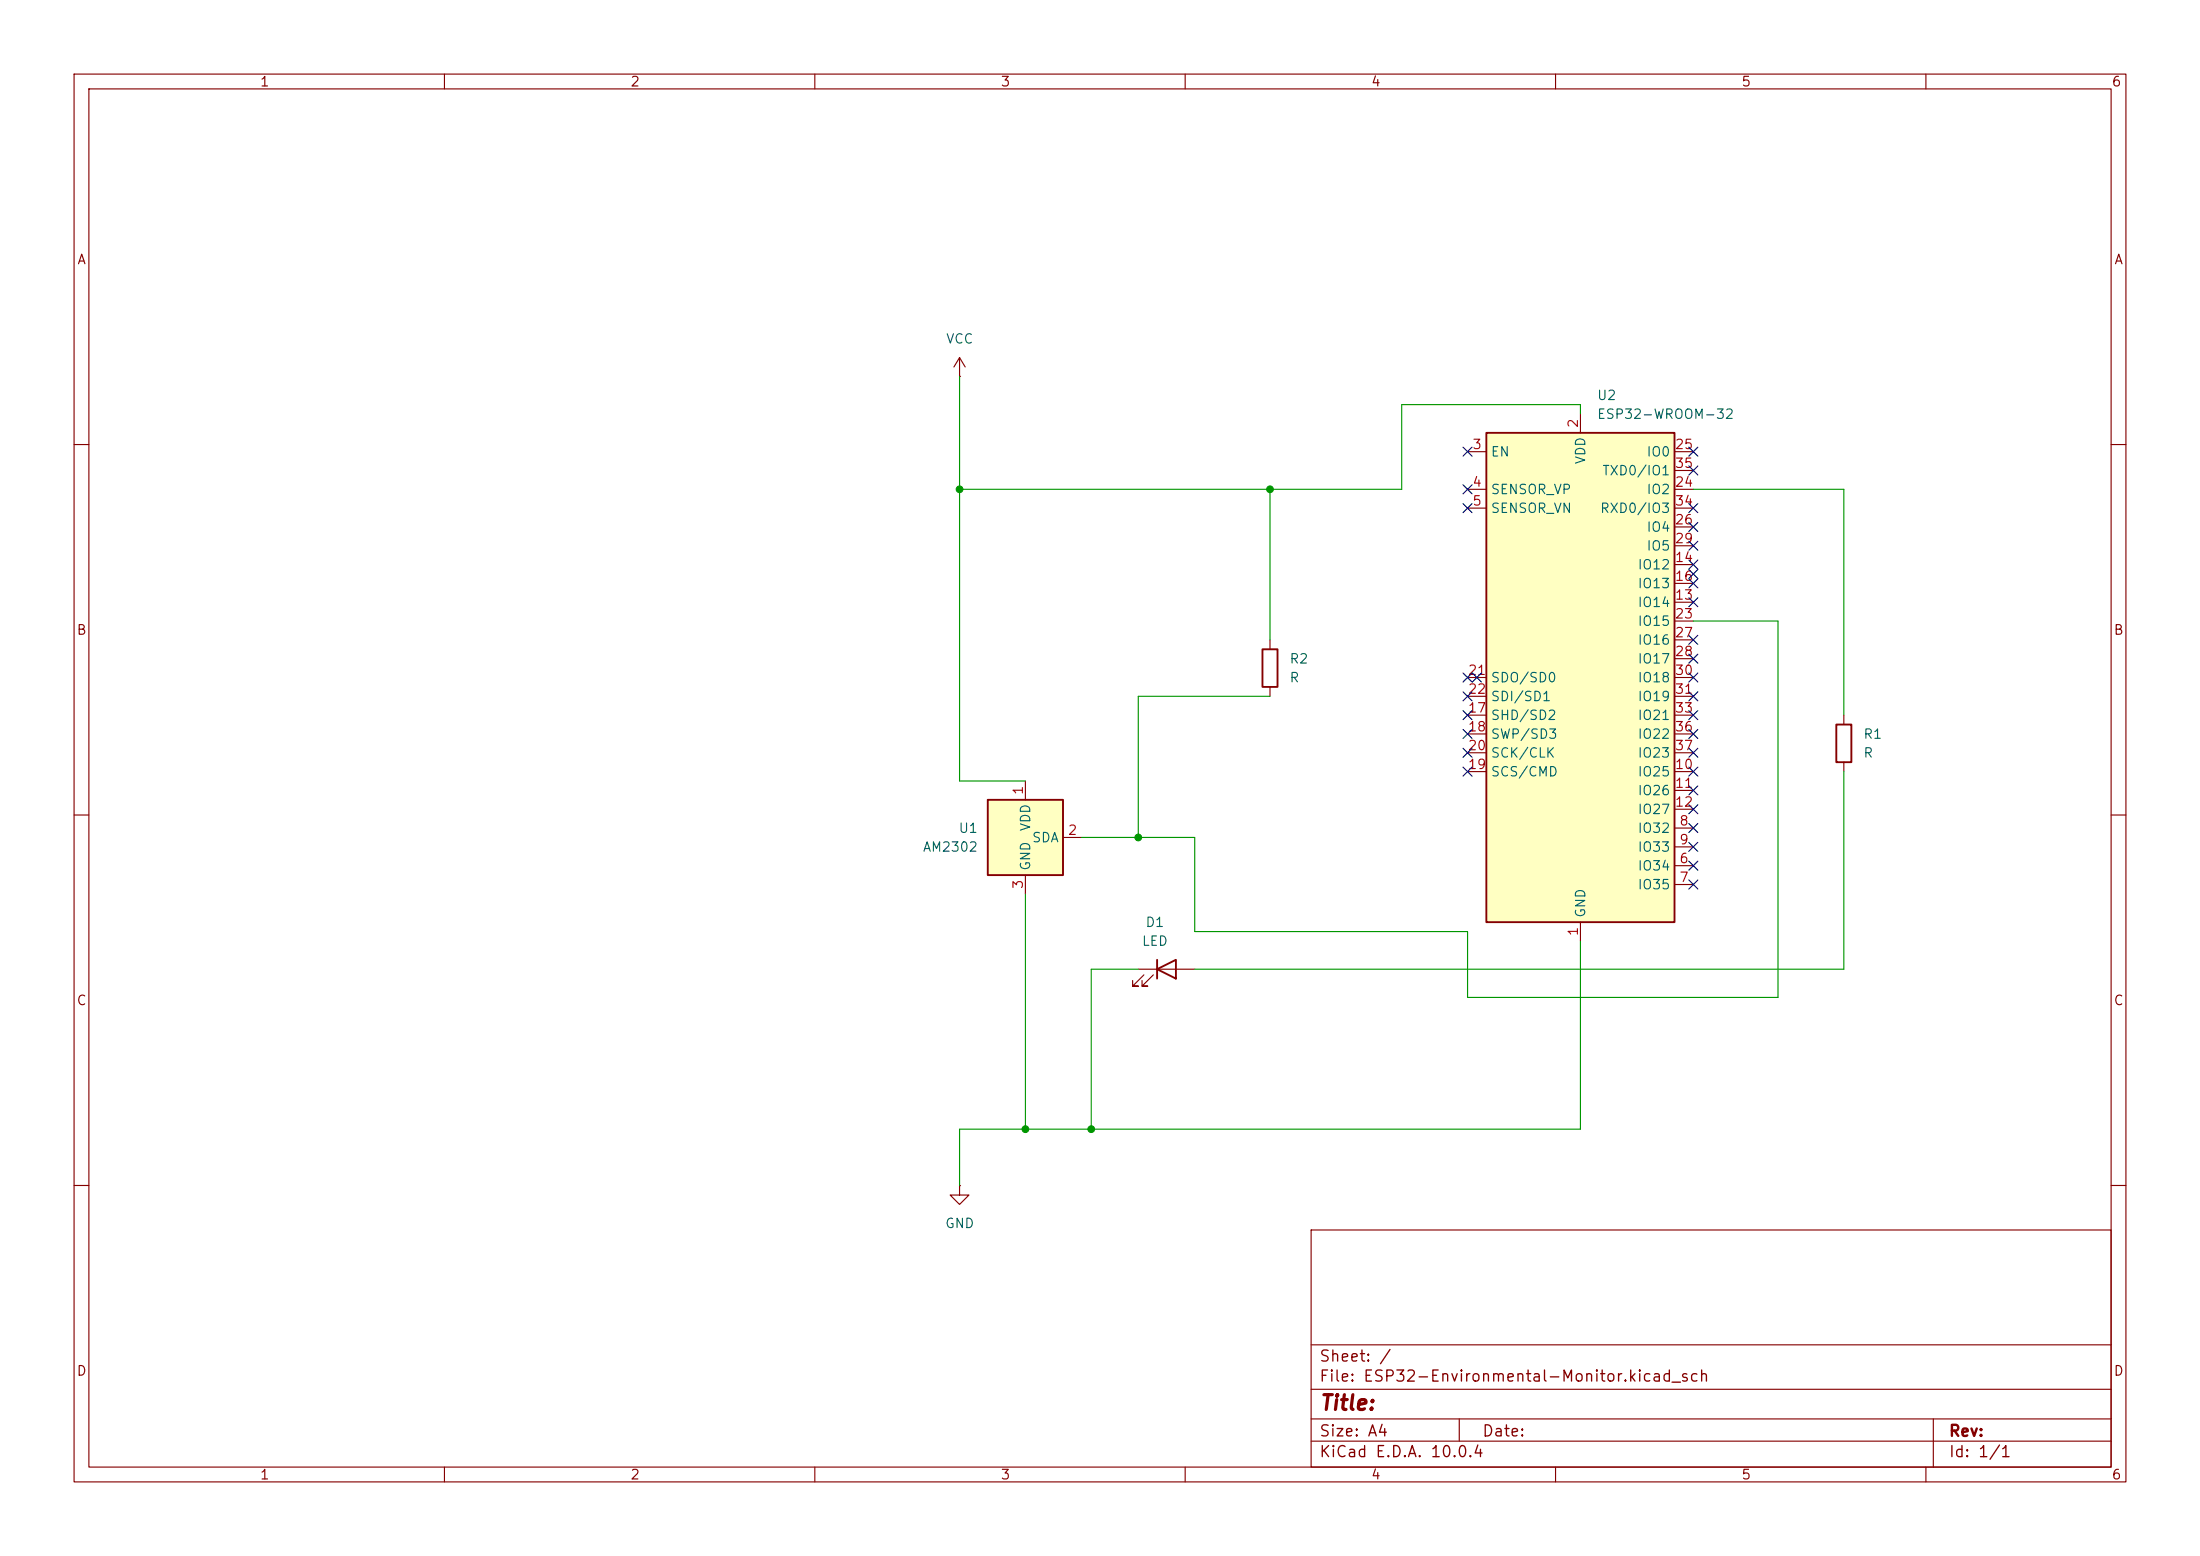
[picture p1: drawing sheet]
(kicad_sch
 (version 20260306)
 (generator "eeschema")
 (generator_version "10.0")
 (paper "A4")
 (lib_symbols
  (symbol "Device:LED"
   (pin_numbers (hide yes))
   (pin_names
    (offset 1.016) (hide yes)) (exclude_from_sim no) (in_bom yes) (on_board yes)
   (in_pos_files yes)
   (duplicate_pin_numbers_are_jumpers no)
   (property "Reference" "D" (at 0 2.54 0) (show_name no) (do_not_autoplace no) (effects (font (size 1.27 1.27))))
   (property "Value" "LED" (at 0 -2.54 0) (show_name no) (do_not_autoplace no) (effects (font (size 1.27 1.27))))
   (property "Footprint" "" (at 0 0 0) (show_name no) (do_not_autoplace no) (hide yes) (effects (font (size 1.27 1.27))))
   (property "Datasheet" "" (at 0 0 0) (show_name no) (do_not_autoplace no) (hide yes) (effects (font (size 1.27 1.27))))
   (property "Description" "Light emitting diode" (at 0 0 0) (show_name no) (do_not_autoplace no) (hide yes) (effects (font (size 1.27 1.27))))
   (property "Sim.Pins" "1=K 2=A" (at 0 0 0) (show_name no) (do_not_autoplace no) (hide yes) (effects (font (size 1.27 1.27))))
   (symbol "LED_0_1"
    (polyline (pts (xy -3.048 -0.762) (xy -4.572 -2.286) (xy -3.81 -2.286) (xy -4.572 -2.286) (xy -4.572 -1.524)) (stroke (width 0) (type default)) (fill (type none)))
    (polyline (pts (xy -1.778 -0.762) (xy -3.302 -2.286) (xy -2.54 -2.286) (xy -3.302 -2.286) (xy -3.302 -1.524)) (stroke (width 0) (type default)) (fill (type none)))
    (polyline (pts (xy -1.27 0) (xy 1.27 0)) (stroke (width 0) (type default)) (fill (type none)))
    (polyline (pts (xy -1.27 -1.27) (xy -1.27 1.27)) (stroke (width 0.254) (type default)) (fill (type none)))
    (polyline (pts (xy 1.27 -1.27) (xy 1.27 1.27) (xy -1.27 0) (xy 1.27 -1.27)) (stroke (width 0.254) (type default)) (fill (type none))))
   (symbol "LED_1_1"
    (pin passive line (at -3.81 0 0) (length 2.54) (name "K" (effects (font (size 1.27 1.27)))) (number "1" (effects (font (size 1.27 1.27)))))
    (pin passive line (at 3.81 0 180) (length 2.54) (name "A" (effects (font (size 1.27 1.27)))) (number "2" (effects (font (size 1.27 1.27))))))
   (embedded_fonts no))
  (symbol "Device:R"
   (pin_numbers (hide yes))
   (pin_names
    (offset 0)) (exclude_from_sim no) (in_bom yes) (on_board yes)
   (in_pos_files yes)
   (duplicate_pin_numbers_are_jumpers no)
   (property "Reference" "R" (at 2.032 0 90) (show_name no) (do_not_autoplace no) (effects (font (size 1.27 1.27))))
   (property "Value" "R" (at 0 0 90) (show_name no) (do_not_autoplace no) (effects (font (size 1.27 1.27))))
   (property "Footprint" "" (at -1.778 0 90) (show_name no) (do_not_autoplace no) (hide yes) (effects (font (size 1.27 1.27))))
   (property "Datasheet" "" (at 0 0 0) (show_name no) (do_not_autoplace no) (hide yes) (effects (font (size 1.27 1.27))))
   (property "Description" "Resistor" (at 0 0 0) (show_name no) (do_not_autoplace no) (hide yes) (effects (font (size 1.27 1.27))))
   (symbol "R_0_1"
    (rectangle (start -1.016 -2.54) (end 1.016 2.54) (stroke (width 0.254) (type default)) (fill (type none))))
   (symbol "R_1_1"
    (pin passive line (at 0 3.81 270) (length 1.27) (name "" (effects (font (size 1.27 1.27)))) (number "1" (effects (font (size 1.27 1.27)))))
    (pin passive line (at 0 -3.81 90) (length 1.27) (name "" (effects (font (size 1.27 1.27)))) (number "2" (effects (font (size 1.27 1.27))))))
   (embedded_fonts no))
  (symbol "RF_Module:ESP32-WROOM-32" (exclude_from_sim no) (in_bom yes) (on_board yes)
   (in_pos_files yes)
   (duplicate_pin_numbers_are_jumpers no)
   (property "Reference" "U" (at -12.7 34.29 0) (show_name no) (do_not_autoplace no) (effects (font (size 1.27 1.27)) (justify left)))
   (property "Value" "ESP32-WROOM-32" (at 1.27 34.29 0) (show_name no) (do_not_autoplace no) (effects (font (size 1.27 1.27)) (justify left)))
   (property "Footprint" "RF_Module:ESP32-WROOM-32" (at 0 -38.1 0) (show_name no) (do_not_autoplace no) (hide yes) (effects (font (size 1.27 1.27))))
   (property "Datasheet" "https://www.espressif.com/sites/default/files/documentation/esp32-wroom-32_datasheet_en.pdf" (at -7.62 1.27 0) (show_name no) (do_not_autoplace no) (hide yes) (effects (font (size 1.27 1.27))))
   (property "Description" "RF Module, ESP32-D0WDQ6 SoC, Wi-Fi 802.11b/g/n, Bluetooth, BLE, 32-bit, 2.7-3.6V, onboard antenna, SMD" (at 0 0 0) (show_name no) (do_not_autoplace no) (hide yes) (effects (font (size 1.27 1.27))))
   (symbol "ESP32-WROOM-32_0_1"
    (rectangle (start -12.7 33.02) (end 12.7 -33.02) (stroke (width 0.254) (type default)) (fill (type background))))
   (symbol "ESP32-WROOM-32_1_1"
    (pin power_in line (at 0 -35.56 90) (length 2.54) (name "GND" (effects (font (size 1.27 1.27)))) (number "1" (effects (font (size 1.27 1.27)))))
    (pin power_in line (at 0 35.56 270) (length 2.54) (name "VDD" (effects (font (size 1.27 1.27)))) (number "2" (effects (font (size 1.27 1.27)))))
    (pin input line (at -15.24 30.48 0) (length 2.54) (name "EN" (effects (font (size 1.27 1.27)))) (number "3" (effects (font (size 1.27 1.27)))))
    (pin input line (at -15.24 25.4 0) (length 2.54) (name "SENSOR_VP" (effects (font (size 1.27 1.27)))) (number "4" (effects (font (size 1.27 1.27)))))
    (pin input line (at -15.24 22.86 0) (length 2.54) (name "SENSOR_VN" (effects (font (size 1.27 1.27)))) (number "5" (effects (font (size 1.27 1.27)))))
    (pin input line (at 15.24 -25.4 180) (length 2.54) (name "IO34" (effects (font (size 1.27 1.27)))) (number "6" (effects (font (size 1.27 1.27)))))
    (pin input line (at 15.24 -27.94 180) (length 2.54) (name "IO35" (effects (font (size 1.27 1.27)))) (number "7" (effects (font (size 1.27 1.27)))))
    (pin bidirectional line (at 15.24 -20.32 180) (length 2.54) (name "IO32" (effects (font (size 1.27 1.27)))) (number "8" (effects (font (size 1.27 1.27)))))
    (pin bidirectional line (at 15.24 -22.86 180) (length 2.54) (name "IO33" (effects (font (size 1.27 1.27)))) (number "9" (effects (font (size 1.27 1.27)))))
    (pin bidirectional line (at 15.24 -12.7 180) (length 2.54) (name "IO25" (effects (font (size 1.27 1.27)))) (number "10" (effects (font (size 1.27 1.27)))))
    (pin bidirectional line (at 15.24 -15.24 180) (length 2.54) (name "IO26" (effects (font (size 1.27 1.27)))) (number "11" (effects (font (size 1.27 1.27)))))
    (pin bidirectional line (at 15.24 -17.78 180) (length 2.54) (name "IO27" (effects (font (size 1.27 1.27)))) (number "12" (effects (font (size 1.27 1.27)))))
    (pin bidirectional line (at 15.24 10.16 180) (length 2.54) (name "IO14" (effects (font (size 1.27 1.27)))) (number "13" (effects (font (size 1.27 1.27)))))
    (pin bidirectional line (at 15.24 15.24 180) (length 2.54) (name "IO12" (effects (font (size 1.27 1.27)))) (number "14" (effects (font (size 1.27 1.27)))))
    (pin passive line (at 0 -35.56 90) (length 2.54) (hide yes) (name "GND" (effects (font (size 1.27 1.27)))) (number "15" (effects (font (size 1.27 1.27)))))
    (pin bidirectional line (at 15.24 12.7 180) (length 2.54) (name "IO13" (effects (font (size 1.27 1.27)))) (number "16" (effects (font (size 1.27 1.27)))))
    (pin bidirectional line (at -15.24 -5.08 0) (length 2.54) (name "SHD/SD2" (effects (font (size 1.27 1.27)))) (number "17" (effects (font (size 1.27 1.27)))))
    (pin bidirectional line (at -15.24 -7.62 0) (length 2.54) (name "SWP/SD3" (effects (font (size 1.27 1.27)))) (number "18" (effects (font (size 1.27 1.27)))))
    (pin bidirectional line (at -15.24 -12.7 0) (length 2.54) (name "SCS/CMD" (effects (font (size 1.27 1.27)))) (number "19" (effects (font (size 1.27 1.27)))))
    (pin bidirectional line (at -15.24 -10.16 0) (length 2.54) (name "SCK/CLK" (effects (font (size 1.27 1.27)))) (number "20" (effects (font (size 1.27 1.27)))))
    (pin bidirectional line (at -15.24 0 0) (length 2.54) (name "SDO/SD0" (effects (font (size 1.27 1.27)))) (number "21" (effects (font (size 1.27 1.27)))))
    (pin bidirectional line (at -15.24 -2.54 0) (length 2.54) (name "SDI/SD1" (effects (font (size 1.27 1.27)))) (number "22" (effects (font (size 1.27 1.27)))))
    (pin bidirectional line (at 15.24 7.62 180) (length 2.54) (name "IO15" (effects (font (size 1.27 1.27)))) (number "23" (effects (font (size 1.27 1.27)))))
    (pin bidirectional line (at 15.24 25.4 180) (length 2.54) (name "IO2" (effects (font (size 1.27 1.27)))) (number "24" (effects (font (size 1.27 1.27)))))
    (pin bidirectional line (at 15.24 30.48 180) (length 2.54) (name "IO0" (effects (font (size 1.27 1.27)))) (number "25" (effects (font (size 1.27 1.27)))))
    (pin bidirectional line (at 15.24 20.32 180) (length 2.54) (name "IO4" (effects (font (size 1.27 1.27)))) (number "26" (effects (font (size 1.27 1.27)))))
    (pin bidirectional line (at 15.24 5.08 180) (length 2.54) (name "IO16" (effects (font (size 1.27 1.27)))) (number "27" (effects (font (size 1.27 1.27)))))
    (pin bidirectional line (at 15.24 2.54 180) (length 2.54) (name "IO17" (effects (font (size 1.27 1.27)))) (number "28" (effects (font (size 1.27 1.27)))))
    (pin bidirectional line (at 15.24 17.78 180) (length 2.54) (name "IO5" (effects (font (size 1.27 1.27)))) (number "29" (effects (font (size 1.27 1.27)))))
    (pin bidirectional line (at 15.24 0 180) (length 2.54) (name "IO18" (effects (font (size 1.27 1.27)))) (number "30" (effects (font (size 1.27 1.27)))))
    (pin bidirectional line (at 15.24 -2.54 180) (length 2.54) (name "IO19" (effects (font (size 1.27 1.27)))) (number "31" (effects (font (size 1.27 1.27)))))
    (pin no_connect line (at -12.7 -27.94 0) (length 2.54) (hide yes) (name "NC" (effects (font (size 1.27 1.27)))) (number "32" (effects (font (size 1.27 1.27)))))
    (pin bidirectional line (at 15.24 -5.08 180) (length 2.54) (name "IO21" (effects (font (size 1.27 1.27)))) (number "33" (effects (font (size 1.27 1.27)))))
    (pin bidirectional line (at 15.24 22.86 180) (length 2.54) (name "RXD0/IO3" (effects (font (size 1.27 1.27)))) (number "34" (effects (font (size 1.27 1.27)))))
    (pin bidirectional line (at 15.24 27.94 180) (length 2.54) (name "TXD0/IO1" (effects (font (size 1.27 1.27)))) (number "35" (effects (font (size 1.27 1.27)))))
    (pin bidirectional line (at 15.24 -7.62 180) (length 2.54) (name "IO22" (effects (font (size 1.27 1.27)))) (number "36" (effects (font (size 1.27 1.27)))))
    (pin bidirectional line (at 15.24 -10.16 180) (length 2.54) (name "IO23" (effects (font (size 1.27 1.27)))) (number "37" (effects (font (size 1.27 1.27)))))
    (pin passive line (at 0 -35.56 90) (length 2.54) (hide yes) (name "GND" (effects (font (size 1.27 1.27)))) (number "38" (effects (font (size 1.27 1.27)))))
    (pin passive line (at 0 -35.56 90) (length 2.54) (hide yes) (name "GND" (effects (font (size 1.27 1.27)))) (number "39" (effects (font (size 1.27 1.27))))))
   (embedded_fonts no))
  (symbol "Sensor:AM2302" (exclude_from_sim no) (in_bom yes) (on_board yes)
   (in_pos_files yes)
   (duplicate_pin_numbers_are_jumpers no)
   (property "Reference" "U" (at -3.81 6.35 0) (show_name no) (do_not_autoplace no) (effects (font (size 1.27 1.27))))
   (property "Value" "AM2302" (at 3.81 6.35 0) (show_name no) (do_not_autoplace no) (effects (font (size 1.27 1.27))))
   (property "Footprint" "Sensor:ASAIR_AM2302_P2.54mm_Vertical" (at 0 -10.16 0) (show_name no) (do_not_autoplace no) (hide yes) (effects (font (size 1.27 1.27))))
   (property "Datasheet" "http://akizukidenshi.com/download/ds/aosong/AM2302.pdf" (at 3.81 6.35 0) (show_name no) (do_not_autoplace no) (hide yes) (effects (font (size 1.27 1.27))))
   (property "Description" "3.3 to 5.0V, Temperature and humidity module,  DHT22, AM2302" (at 0 0 0) (show_name no) (do_not_autoplace no) (hide yes) (effects (font (size 1.27 1.27))))
   (symbol "AM2302_0_1"
    (rectangle (start -5.08 5.08) (end 5.08 -5.08) (stroke (width 0.254) (type default)) (fill (type background))))
   (symbol "AM2302_1_1"
    (pin power_in line (at 0 7.62 270) (length 2.54) (name "VDD" (effects (font (size 1.27 1.27)))) (number "1" (effects (font (size 1.27 1.27)))))
    (pin bidirectional line (at 7.62 0 180) (length 2.54) (name "SDA" (effects (font (size 1.27 1.27)))) (number "2" (effects (font (size 1.27 1.27)))))
    (pin power_in line (at 0 -7.62 90) (length 2.54) (name "GND" (effects (font (size 1.27 1.27)))) (number "3" (effects (font (size 1.27 1.27)))))
    (pin passive line (at 0 -7.62 90) (length 2.54) (hide yes) (name "GND" (effects (font (size 1.27 1.27)))) (number "4" (effects (font (size 1.27 1.27))))))
   (embedded_fonts no))
  (symbol "power:GND"
   (power global)
   (pin_numbers (hide yes))
   (pin_names
    (offset 0) (hide yes)) (exclude_from_sim no) (in_bom yes) (on_board yes)
   (in_pos_files yes)
   (duplicate_pin_numbers_are_jumpers no)
   (property "Reference" "#PWR" (at 0 -6.35 0) (show_name no) (do_not_autoplace no) (hide yes) (effects (font (size 1.27 1.27))))
   (property "Value" "GND" (at 0 -3.81 0) (show_name no) (do_not_autoplace no) (effects (font (size 1.27 1.27))))
   (property "Footprint" "" (at 0 0 0) (show_name no) (do_not_autoplace no) (hide yes) (effects (font (size 1.27 1.27))))
   (property "Datasheet" "" (at 0 0 0) (show_name no) (do_not_autoplace no) (hide yes) (effects (font (size 1.27 1.27))))
   (property "Description" "Power symbol creates a global label with name \"GND\" , ground" (at 0 0 0) (show_name no) (do_not_autoplace no) (hide yes) (effects (font (size 1.27 1.27))))
   (symbol "GND_0_1"
    (polyline (pts (xy 0 0) (xy 0 -1.27) (xy 1.27 -1.27) (xy 0 -2.54) (xy -1.27 -1.27) (xy 0 -1.27)) (stroke (width 0) (type default)) (fill (type none))))
   (symbol "GND_1_1"
    (pin power_in line (at 0 0 270) (length 0) (name "" (effects (font (size 1.27 1.27)))) (number "1" (effects (font (size 1.27 1.27))))))
   (embedded_fonts no))
  (symbol "power:VCC"
   (power global)
   (pin_numbers (hide yes))
   (pin_names
    (offset 0) (hide yes)) (exclude_from_sim no) (in_bom yes) (on_board yes)
   (in_pos_files yes)
   (duplicate_pin_numbers_are_jumpers no)
   (property "Reference" "#PWR" (at 0 -3.81 0) (show_name no) (do_not_autoplace no) (hide yes) (effects (font (size 1.27 1.27))))
   (property "Value" "VCC" (at 0 3.556 0) (show_name no) (do_not_autoplace no) (effects (font (size 1.27 1.27))))
   (property "Footprint" "" (at 0 0 0) (show_name no) (do_not_autoplace no) (hide yes) (effects (font (size 1.27 1.27))))
   (property "Datasheet" "" (at 0 0 0) (show_name no) (do_not_autoplace no) (hide yes) (effects (font (size 1.27 1.27))))
   (property "Description" "Power symbol creates a global label with name \"VCC\"" (at 0 0 0) (show_name no) (do_not_autoplace no) (hide yes) (effects (font (size 1.27 1.27))))
   (symbol "VCC_0_1"
    (polyline (pts (xy -0.762 1.27) (xy 0 2.54)) (stroke (width 0) (type default)) (fill (type none)))
    (polyline (pts (xy 0 2.54) (xy 0.762 1.27)) (stroke (width 0) (type default)) (fill (type none)))
    (polyline (pts (xy 0 0) (xy 0 2.54)) (stroke (width 0) (type default)) (fill (type none))))
   (symbol "VCC_1_1"
    (pin power_in line (at 0 0 90) (length 0) (name "" (effects (font (size 1.27 1.27)))) (number "1" (effects (font (size 1.27 1.27))))))
   (embedded_fonts no)))
 (junction
  (at 153.67 113.03)
  (diameter 0)
  (color 0 0 0 0))
 (junction
  (at 147.32 152.4)
  (diameter 0)
  (color 0 0 0 0))
 (junction
  (at 129.54 66.04)
  (diameter 0)
  (color 0 0 0 0))
 (junction
  (at 171.45 66.04)
  (diameter 0)
  (color 0 0 0 0))
 (junction
  (at 138.43 152.4)
  (diameter 0)
  (color 0 0 0 0))
 (no_connect
  (at 228.6 71.12))
 (no_connect
  (at 228.6 101.6))
 (no_connect
  (at 198.12 93.98))
 (no_connect
  (at 228.6 111.76))
 (no_connect
  (at 228.6 114.3))
 (no_connect
  (at 228.6 119.38))
 (no_connect
  (at 228.6 81.28))
 (no_connect
  (at 198.12 99.06))
 (no_connect
  (at 228.6 68.58))
 (no_connect
  (at 228.6 77.47))
 (no_connect
  (at 228.6 76.2))
 (no_connect
  (at 228.6 106.68))
 (no_connect
  (at 198.12 96.52))
 (no_connect
  (at 198.12 60.96))
 (no_connect
  (at 228.6 88.9))
 (no_connect
  (at 228.6 104.14))
 (no_connect
  (at 228.6 60.96))
 (no_connect
  (at 198.12 91.44))
 (no_connect
  (at 198.12 66.04))
 (no_connect
  (at 228.6 63.5))
 (no_connect
  (at 199.39 91.44))
 (no_connect
  (at 228.6 86.36))
 (no_connect
  (at 228.6 109.22))
 (no_connect
  (at 228.6 93.98))
 (no_connect
  (at 198.12 101.6))
 (no_connect
  (at 228.6 91.44))
 (no_connect
  (at 198.12 104.14))
 (no_connect
  (at 228.6 116.84))
 (no_connect
  (at 198.12 68.58))
 (no_connect
  (at 228.6 96.52))
 (no_connect
  (at 228.6 73.66))
 (no_connect
  (at 228.6 99.06))
 (no_connect
  (at 228.6 78.74))
 (wire
  (pts (xy 171.45 66.04) (xy 189.23 66.04))
  (stroke (width 0) (type default)))
 (wire
  (pts (xy 248.92 104.14) (xy 248.92 130.81))
  (stroke (width 0) (type default)))
 (wire
  (pts (xy 240.03 134.62) (xy 240.03 83.82))
  (stroke (width 0) (type default)))
 (wire
  (pts (xy 147.32 152.4) (xy 213.36 152.4))
  (stroke (width 0) (type default)))
 (wire
  (pts (xy 189.23 66.04) (xy 189.23 54.61))
  (stroke (width 0) (type default)))
 (wire
  (pts (xy 198.12 125.73) (xy 198.12 134.62))
  (stroke (width 0) (type default)))
 (wire
  (pts (xy 189.23 54.61) (xy 213.36 54.61))
  (stroke (width 0) (type default)))
 (wire
  (pts (xy 129.54 105.41) (xy 129.54 66.04))
  (stroke (width 0) (type default)))
 (wire
  (pts (xy 138.43 105.41) (xy 129.54 105.41))
  (stroke (width 0) (type default)))
 (wire
  (pts (xy 213.36 54.61) (xy 213.36 55.88))
  (stroke (width 0) (type default)))
 (wire
  (pts (xy 153.67 130.81) (xy 147.32 130.81))
  (stroke (width 0) (type default)))
 (wire
  (pts (xy 161.29 130.81) (xy 248.92 130.81))
  (stroke (width 0) (type default)))
 (wire
  (pts (xy 146.05 113.03) (xy 153.67 113.03))
  (stroke (width 0) (type default)))
 (wire
  (pts (xy 129.54 160.02) (xy 129.54 152.4))
  (stroke (width 0) (type default)))
 (wire
  (pts (xy 129.54 66.04) (xy 171.45 66.04))
  (stroke (width 0) (type default)))
 (wire
  (pts (xy 138.43 152.4) (xy 147.32 152.4))
  (stroke (width 0) (type default)))
 (wire
  (pts (xy 153.67 93.98) (xy 153.67 113.03))
  (stroke (width 0) (type default)))
 (wire
  (pts (xy 171.45 93.98) (xy 153.67 93.98))
  (stroke (width 0) (type default)))
 (wire
  (pts (xy 129.54 50.8) (xy 129.54 66.04))
  (stroke (width 0) (type default)))
 (wire
  (pts (xy 161.29 113.03) (xy 161.29 125.73))
  (stroke (width 0) (type default)))
 (wire
  (pts (xy 248.92 66.04) (xy 228.6 66.04))
  (stroke (width 0) (type default)))
 (wire
  (pts (xy 161.29 125.73) (xy 198.12 125.73))
  (stroke (width 0) (type default)))
 (wire
  (pts (xy 240.03 83.82) (xy 228.6 83.82))
  (stroke (width 0) (type default)))
 (wire
  (pts (xy 153.67 113.03) (xy 161.29 113.03))
  (stroke (width 0) (type default)))
 (wire
  (pts (xy 147.32 130.81) (xy 147.32 152.4))
  (stroke (width 0) (type default)))
 (wire
  (pts (xy 198.12 134.62) (xy 240.03 134.62))
  (stroke (width 0) (type default)))
 (wire
  (pts (xy 213.36 152.4) (xy 213.36 127))
  (stroke (width 0) (type default)))
 (wire
  (pts (xy 138.43 120.65) (xy 138.43 152.4))
  (stroke (width 0) (type default)))
 (wire
  (pts (xy 248.92 66.04) (xy 248.92 96.52))
  (stroke (width 0) (type default)))
 (wire
  (pts (xy 171.45 66.04) (xy 171.45 86.36))
  (stroke (width 0) (type default)))
 (wire
  (pts (xy 129.54 152.4) (xy 138.43 152.4))
  (stroke (width 0) (type default)))
 (symbol
  (lib_id "Device:R")
  (at 171.45 90.17 0)
  (unit 1)
  (body_style 1)
  (exclude_from_sim no)
  (in_bom yes)
  (on_board yes)
  (in_pos_files yes)
  (dnp no)
  (fields_autoplaced yes)
  (property "Reference" "R2" (at 173.99 88.8999 0) (show_name no) (do_not_autoplace no) (effects (font (size 1.27 1.27)) (justify left)))
  (property "Value" "R" (at 173.99 91.4399 0) (show_name no) (do_not_autoplace no) (effects (font (size 1.27 1.27)) (justify left)))
  (property "Footprint" "" (at 169.672 90.17 90) (hide yes) (show_name no) (do_not_autoplace no) (effects (font (size 1.27 1.27))))
  (property "Datasheet" "" (at 171.45 90.17 0) (hide yes) (show_name no) (do_not_autoplace no) (effects (font (size 1.27 1.27))))
  (property "Description" "Resistor" (at 171.45 90.17 0) (hide yes) (show_name no) (do_not_autoplace no) (effects (font (size 1.27 1.27))))
  (pin "1")
  (pin "2"))
 (symbol
  (lib_id "power:GND")
  (at 129.54 160.02 0)
  (unit 1)
  (body_style 1)
  (exclude_from_sim no)
  (in_bom yes)
  (on_board yes)
  (in_pos_files yes)
  (dnp no)
  (fields_autoplaced yes)
  (property "Reference" "#PWR02" (at 129.54 166.37 0) (hide yes) (show_name no) (do_not_autoplace no) (effects (font (size 1.27 1.27))))
  (property "Value" "GND" (at 129.54 165.1 0) (show_name no) (do_not_autoplace no) (effects (font (size 1.27 1.27))))
  (property "Footprint" "" (at 129.54 160.02 0) (hide yes) (show_name no) (do_not_autoplace no) (effects (font (size 1.27 1.27))))
  (property "Datasheet" "" (at 129.54 160.02 0) (hide yes) (show_name no) (do_not_autoplace no) (effects (font (size 1.27 1.27))))
  (property "Description" "Power symbol creates a global label with name \"GND\" , ground" (at 129.54 160.02 0) (hide yes) (show_name no) (do_not_autoplace no) (effects (font (size 1.27 1.27))))
  (pin "1"))
 (symbol
  (lib_id "Sensor:AM2302")
  (at 138.43 113.03 0)
  (unit 1)
  (body_style 1)
  (exclude_from_sim no)
  (in_bom yes)
  (on_board yes)
  (in_pos_files yes)
  (dnp no)
  (fields_autoplaced yes)
  (property "Reference" "U1" (at 132.08 111.7599 0) (show_name no) (do_not_autoplace no) (effects (font (size 1.27 1.27)) (justify right)))
  (property "Value" "AM2302" (at 132.08 114.2999 0) (show_name no) (do_not_autoplace no) (effects (font (size 1.27 1.27)) (justify right)))
  (property "Footprint" "Sensor:ASAIR_AM2302_P2.54mm_Vertical" (at 138.43 123.19 0) (hide yes) (show_name no) (do_not_autoplace no) (effects (font (size 1.27 1.27))))
  (property "Datasheet" "http://akizukidenshi.com/download/ds/aosong/AM2302.pdf" (at 142.24 106.68 0) (hide yes) (show_name no) (do_not_autoplace no) (effects (font (size 1.27 1.27))))
  (property "Description" "3.3 to 5.0V, Temperature and humidity module,  DHT22, AM2302" (at 138.43 113.03 0) (hide yes) (show_name no) (do_not_autoplace no) (effects (font (size 1.27 1.27))))
  (pin "2")
  (pin "1")
  (pin "4")
  (pin "3"))
 (symbol
  (lib_id "RF_Module:ESP32-WROOM-32")
  (at 213.36 91.44 0)
  (unit 1)
  (body_style 1)
  (exclude_from_sim no)
  (in_bom yes)
  (on_board yes)
  (in_pos_files yes)
  (dnp no)
  (fields_autoplaced yes)
  (property "Reference" "U2" (at 215.5033 53.34 0) (show_name no) (do_not_autoplace no) (effects (font (size 1.27 1.27)) (justify left)))
  (property "Value" "ESP32-WROOM-32" (at 215.5033 55.88 0) (show_name no) (do_not_autoplace no) (effects (font (size 1.27 1.27)) (justify left)))
  (property "Footprint" "RF_Module:ESP32-WROOM-32" (at 213.36 129.54 0) (hide yes) (show_name no) (do_not_autoplace no) (effects (font (size 1.27 1.27))))
  (property "Datasheet" "https://www.espressif.com/sites/default/files/documentation/esp32-wroom-32_datasheet_en.pdf" (at 205.74 90.17 0) (hide yes) (show_name no) (do_not_autoplace no) (effects (font (size 1.27 1.27))))
  (property "Description" "RF Module, ESP32-D0WDQ6 SoC, Wi-Fi 802.11b/g/n, Bluetooth, BLE, 32-bit, 2.7-3.6V, onboard antenna, SMD" (at 213.36 91.44 0) (hide yes) (show_name no) (do_not_autoplace no) (effects (font (size 1.27 1.27))))
  (pin "32")
  (pin "3")
  (pin "35")
  (pin "7")
  (pin "39")
  (pin "22")
  (pin "38")
  (pin "15")
  (pin "11")
  (pin "28")
  (pin "9")
  (pin "16")
  (pin "8")
  (pin "18")
  (pin "26")
  (pin "23")
  (pin "6")
  (pin "19")
  (pin "21")
  (pin "25")
  (pin "29")
  (pin "30")
  (pin "10")
  (pin "2")
  (pin "12")
  (pin "17")
  (pin "14")
  (pin "20")
  (pin "27")
  (pin "31")
  (pin "13")
  (pin "1")
  (pin "4")
  (pin "5")
  (pin "24")
  (pin "33")
  (pin "34")
  (pin "36")
  (pin "37"))
 (symbol
  (lib_id "power:VCC")
  (at 129.54 50.8 0)
  (unit 1)
  (body_style 1)
  (exclude_from_sim no)
  (in_bom yes)
  (on_board yes)
  (in_pos_files yes)
  (dnp no)
  (fields_autoplaced yes)
  (property "Reference" "#PWR01" (at 129.54 54.61 0) (hide yes) (show_name no) (do_not_autoplace no) (effects (font (size 1.27 1.27))))
  (property "Value" "VCC" (at 129.54 45.72 0) (show_name no) (do_not_autoplace no) (effects (font (size 1.27 1.27))))
  (property "Footprint" "" (at 129.54 50.8 0) (hide yes) (show_name no) (do_not_autoplace no) (effects (font (size 1.27 1.27))))
  (property "Datasheet" "" (at 129.54 50.8 0) (hide yes) (show_name no) (do_not_autoplace no) (effects (font (size 1.27 1.27))))
  (property "Description" "Power symbol creates a global label with name \"VCC\"" (at 129.54 50.8 0) (hide yes) (show_name no) (do_not_autoplace no) (effects (font (size 1.27 1.27))))
  (pin "1"))
 (symbol
  (lib_id "Device:R")
  (at 248.92 100.33 0)
  (unit 1)
  (body_style 1)
  (exclude_from_sim no)
  (in_bom yes)
  (on_board yes)
  (in_pos_files yes)
  (dnp no)
  (fields_autoplaced yes)
  (property "Reference" "R1" (at 251.46 99.0599 0) (show_name no) (do_not_autoplace no) (effects (font (size 1.27 1.27)) (justify left)))
  (property "Value" "R" (at 251.46 101.5999 0) (show_name no) (do_not_autoplace no) (effects (font (size 1.27 1.27)) (justify left)))
  (property "Footprint" "" (at 247.142 100.33 90) (hide yes) (show_name no) (do_not_autoplace no) (effects (font (size 1.27 1.27))))
  (property "Datasheet" "" (at 248.92 100.33 0) (hide yes) (show_name no) (do_not_autoplace no) (effects (font (size 1.27 1.27))))
  (property "Description" "Resistor" (at 248.92 100.33 0) (hide yes) (show_name no) (do_not_autoplace no) (effects (font (size 1.27 1.27))))
  (pin "1")
  (pin "2"))
 (symbol
  (lib_id "Device:LED")
  (at 157.48 130.81 0)
  (unit 1)
  (body_style 1)
  (exclude_from_sim no)
  (in_bom yes)
  (on_board yes)
  (in_pos_files yes)
  (dnp no)
  (fields_autoplaced yes)
  (property "Reference" "D1" (at 155.8925 124.46 0) (show_name no) (do_not_autoplace no) (effects (font (size 1.27 1.27))))
  (property "Value" "LED" (at 155.8925 127 0) (show_name no) (do_not_autoplace no) (effects (font (size 1.27 1.27))))
  (property "Footprint" "" (at 157.48 130.81 0) (hide yes) (show_name no) (do_not_autoplace no) (effects (font (size 1.27 1.27))))
  (property "Datasheet" "" (at 157.48 130.81 0) (hide yes) (show_name no) (do_not_autoplace no) (effects (font (size 1.27 1.27))))
  (property "Description" "Light emitting diode" (at 157.48 130.81 0) (hide yes) (show_name no) (do_not_autoplace no) (effects (font (size 1.27 1.27))))
  (property "Sim.Pins" "1=K 2=A" (at 157.48 130.81 0) (hide yes) (show_name no) (do_not_autoplace no) (effects (font (size 1.27 1.27))))
  (pin "2")
  (pin "1"))
 (sheet_instances
  (path ""
   (page "1")))
 (embedded_fonts no))
